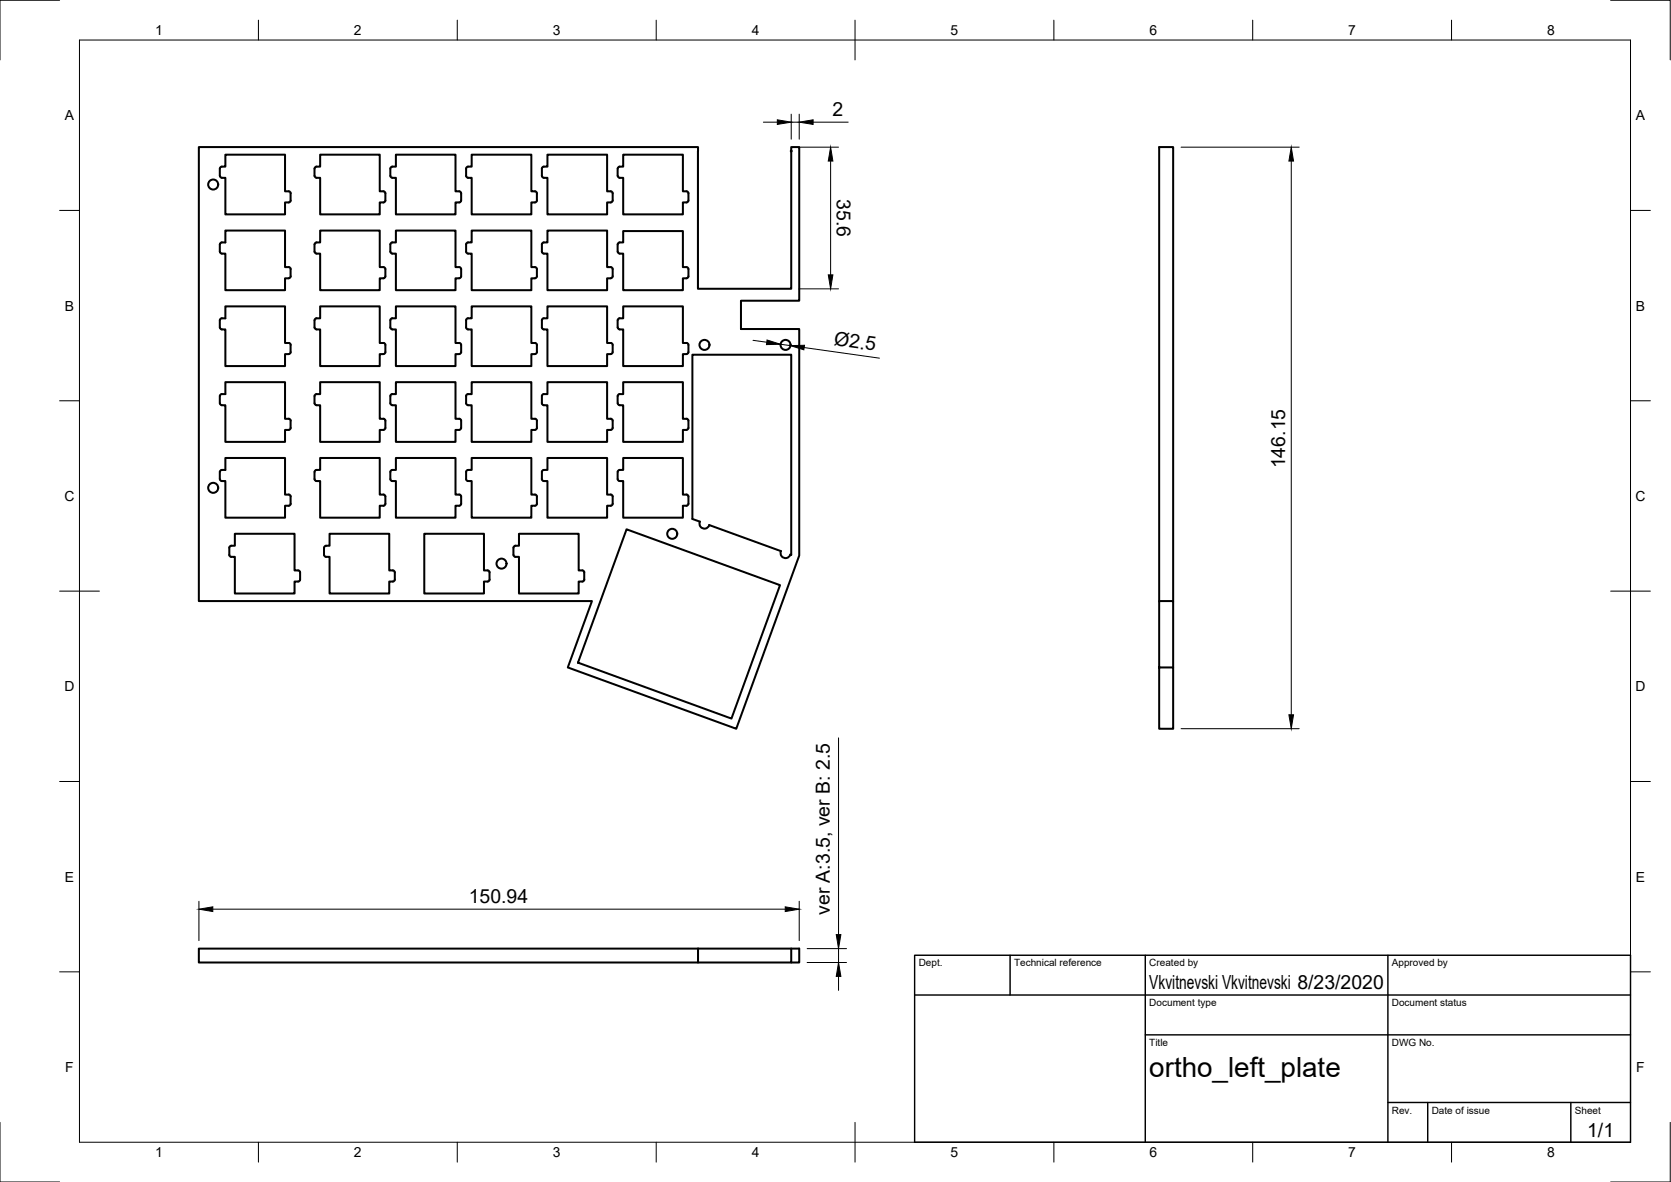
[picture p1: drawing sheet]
<svg xmlns="http://www.w3.org/2000/svg" width="420mm" height="297mm" viewBox="0 0 420 297" stroke-linecap="round" stroke-linejoin="round" font-family="sans-serif">
<!-- layer: Visible -->
<g fill="none" stroke="#000" stroke-width=".51">
<path d="M50 37h125.5v35.6h23.4v-35.6h2.1v38.6h-14.7v7.1h14.7v56.9l-15.9 43.5-42.3-15.4 6-16.6h-98.8zM55.3 42.4v1.8M55.3 42.4l.2-.5h1.2v-3h15v9.2h1.1l.3 .5M55.3 44.2l.2 .4 1.2 .1v9.2h15v-3l1.1-.1 .3-.4M73.1 48.6v1.8M96.4 48.1h-.9v-9.2h-15v3h-.9l-.4 .2-.1 2.1 .2 .4 1.2 .1v9.2h15v-3h.9M96.4 48.1l.4 .2 .1 .3v1.8M96.9 50.4l-.2 .4-.3 .1M116 50.4l-.3 .4-1.2 .1v3h-15v-9.2l-1.1-.1-.3-.4 .1-2.1 .4-.2h.9v-3h15v9.2h.9l.5 .2 .1 2.1M135 50.4l-.2 .4-1.2 .1v3h-15v-9.2l-1.2-.1-.2-.4 .1-2.1 .4-.2h.9v-3h15v9.2h.9l.4 .2 .1 2.1M154.1 50.4l-.3 .4-1.1 .1v3h-15.1v-9.2l-1.1-.1-.3-.4 .1-2.1 .4-.2h.9v-3h15.1v9.2h.8l.5 .2 .1 2.1M173.1 50.4l-.2 .4-1.2 .1v3h-15v-9.2l-1.1-.1-.3-.4 .1-2.1 .4-.2h.9v-3h15v9.2h.9l.4 .2 .1 2.1"/>
<path d="M55.3 61.4v1.8M55.3 61.4l.2-.4 1.2-.1v-3h15v9.2l1.1 .1 .3 .4M55.3 63.2l.2 .5h1.2v9.2h15v-3h.9M55.8 80h.9v-3h15v9.2h1.1l.3 .5M55.8 80l-.4 .2-.1 .3M73.1 67.6v1.8M73.1 69.4l-.3 .5h-.2M79.6 80h.9v-3h15v9.2h.9M79.6 80l-.4 .2-.1 .3v1.8l.2 .4 1.2 .1v9.2h15v-3h.9M96.4 67.1h-.9v-9.2h-15v3h-.9l-.4 .3-.1 2 .2 .5h1.2v9.2h15v-3h.9M96.4 67.1l.4 .3 .1 .2v1.8M96.9 69.4l-.2 .5h-.3"/>
<path d="M98.6 80h.9v-3h15v9.2h1l.4 .2 .1 2.1M98.6 80l-.4 .2-.1 .3 .1 2 .4 .3h.9v9.2h15v-3h.9M116 69.4l-.3 .5h-.2M116 69.4l-.1-2-.5-.3h-.9v-9.2h-15v3h-.9l-.4 .3-.1 2 .3 .5h1.1v9.2h15v-3h.9M117.7 80h.9v-3h15v9.2h.9l.4 .2 .1 2.1M117.7 80l-.4 .2-.1 .3 .1 2 .4 .3h.9v9.2h15v-3h.9M135 69.4l-.1 .3-.4 .2M135 69.4l-.1-2-.4-.3h-.9v-9.2h-15v3h-.9l-.4 .3-.1 2 .2 .5h1.2v9.2h15v-3h.9M136.7 80h.9v-3h15.1v9.2h.9l.4 .2 .1 2.1M136.7 80l-.4 .2-.1 .3 .1 2 .4 .3h.9v9.2h15.1v-3h.8M154.1 69.4l-.1 .3-.4 .2M154.1 69.4l-.1-2-.5-.3h-.8v-9.2h-15.1v3h-.9l-.4 .3-.1 2 .3 .5h1.1v9.2h15.1v-3h.8"/>
<path d="M155.8 80h.9v-3h15v9.2h.9l.4 .2 .1 2.1M155.8 80l-.4 .2-.1 .3v1.8l.3 .4 1.1 .1v9.2h15v-3h.9M173.1 69.4l-.1 .3-.4 .2M173.1 69.4l-.1-2-.4-.3h-.9v-9h-15v2.8h-.9l-.4 .3-.1 2 .3 .5h1.1v9.2h15v-3h.9M55.3 80.5v1.8M55.3 99.5v1.8M55.3 82.3l.2 .4 1.2 .1v9.2h15v-3h.9M55.8 99h.9v-3h15v9.2l1.1 .1 .3 .4M55.8 99l-.4 .3-.1 .2M73.1 86.7v1.8M73.1 88.5l-.3 .4-.2 .1M79.6 99h.9v-3h15v9.2h.9"/>
<path d="M79.6 99l-.4 .3-.1 .2v1.8l.2 .5h1.2v9.2h15v-3h.9M96.4 86.2l.4 .2 .1 .3v1.8M96.9 88.5l-.2 .4-.3 .1M98.6 99h.9v-3h15v9.2h1l.4 .3 .1 2-.3 .5h-.2M98.6 99l-.4 .3-.1 .2 .1 2.1 .4 .2h.9v9.2h15v-3h.9M116 88.5l-.3 .4-.2 .1M117.7 99h.9v-3h15v9.2h.9l.4 .3 .1 2-.1 .3-.4 .2M117.7 99l-.4 .3-.1 .2 .1 2.1 .4 .2h.9v9.2h15v-3h.9M135 88.5l-.1 .2-.4 .3M136.7 99h.9v-3h15.1v9.2h.9l.4 .3 .1 2-.3 .5h-.2M136.7 99l-.4 .3-.1 .2 .1 2.1 .4 .2h.9v9.2h15.1v-3h.8M154.1 88.5l-.3 .4-.2 .1"/>
<path d="M155.8 99h.9v-3h15v9.2h.9l.4 .3 .1 2-.2 .5h-.3M155.8 99l-.4 .3-.1 .2v1.8l.3 .5h1.1v9.2h15v-3h.9M173.1 88.5l-.2 .4-.3 .1M174.1 89.1h24.8v50.4l-.2-.2a1.26 1.26 0 0 1-1.6 .9 1.26 1.26 0 0 1-.7-1.7l-18.1-6.6a1.26 1.26 0 0 1-1.6 .9 1.26 1.26 0 0 1-.7-1.7l-1.9-.7zM55.3 118.6v1.8M55.3 118.6l.2-.4 1.2-.1v-3h15v9.2h1.1l.3 .5M55.3 101.3l.2 .5h1.2v9.2h15v-3h.9M73.1 105.7v1.8M73.1 107.5l-.3 .5h-.2M96.4 105.2l.4 .3 .1 .2v1.8l-.2 .5h-.3M99.5 115.1h15v9.2h1.2l.3 .5-.1 2-.5 .3h-.9v3h-15v-9.2l-1.1-.1-.3-.4 .1-2.1 .4-.2h.9zM118.6 115.1h15v9.2h1.2l.2 .5-.1 2-.4 .3h-.9v3h-15v-9.2l-1.2-.1-.2-.4 .1-2.1 .4-.2h.9z"/>
<path d="M137.6 115.1h15.1v9.2h1.1l.3 .5-.1 2-.5 .3h-.8v3h-15.1v-9.2l-1.1-.1-.3-.4 .1-2.1 .4-.2h.9zM156.7 115.1h15v9.2h1.2l.2 .5-.1 2-.4 .3h-.9v3h-15v-9.2l-1.1-.1-.3-.4 .1-2.1 .4-.2h.9zM55.3 120.4l.2 .4 1.2 .1v9.2h15v-3l1.1-.1 .3-.4M73.1 124.8v1.8M82.9 134.1h15v9.2l1.1 .1 .3 .5-.1 2-.4 .2h-.9v3h-15v-9.2h-1.2l-.2-.4 .1-2.1 .4-.3h.9zM96.4 124.3h-.9v-9.2h-15v3h-.9l-.4 .2-.1 2.1 .2 .4 1.2 .1v9.2h15v-3h.9M96.4 124.3l.4 .2 .1 .3v1.8l-.2 .4-.3 .1M106.7 134.1h15v9.2h.9l.4 .3 .1 2-.2 .5h-1.2v3h-15zM130.5 134.1h15v9.2h.9l.4 .3 .1 2-.2 .5h-1.2v3h-15v-9.2h-1.1l-.3-.4 .1-2.1 .4-.3h.9zM157.5 133l38.6 14.1-12.2 33.5-38.6-14.1zM75 143.3h-.9v-9.2h-15v3l-1.2 .1-.2 .4v2.1l.5 .2h.9v9.2h15v-3h.9M75 143.3l.4 .3 .1 .3v1.7l-.3 .5h-.2"/>
<path d="M291.5 151.1h3.5v16.6M295 151.1v-114.1h-3.5v146.1h3.5v-15.4h-3.5M175.5 238.4v3.5h-125.5v-3.5h151v3.5h-2.1M198.9 238.4v3.5h-23.4"/>
<circle cx="53.6" cy="46.4" r="1.26"/>
<circle cx="177.1" cy="86.7" r="1.26"/>
<circle cx="197.5" cy="86.7" r="1.26"/>
<circle cx="53.6" cy="122.6" r="1.26"/>
<circle cx="169" cy="134.2" r="1.26"/>
<circle cx="126.1" cy="141.6" r="1.26"/>
</g>
<circle cx="198.9" cy="38" r=".24" fill="#000" stroke="#000" stroke-width=".25"/>
<!-- layer: Border -->
<g fill="none" stroke="#000" stroke-width=".25">
<path d="M15 .1h-15v15M20 10.1h390v276.9h-390zM65 5.1v5M115 5.1v5M165 5.1v5M215 5.1v10M265 5.1v5M315 5.1v5M365 5.1v5M405 .1h15v15M15 52.9h5M410 52.9h5"/>
<path d="M15 100.7h5M410 100.7h5M15 148.6h10M405 148.6h10M15 196.4h5M410 196.4h5M15 244.2h5M410 244.2h5M0 282.1v14.9h15M65 287v5M115 287v5M165 287v5"/>
<path d="M215 282.1v9.9M265 287v5M315 287v5M365 287v5M420 282.1v14.9h-15"/>
</g>
<!-- layer: TitleBlock -->
<path d="M230 240.1h180v46.9h-180zM230 250h180M254 240.1v9.9M288 240.1v46.9M349 240.1v46.9M288 260.1h122M349 277.1h61M359 277.1v9.9M395 277.1v9.9" fill="none" stroke="#000" stroke-width=".36"/>
<!-- layer: Dimensions -->
<g fill="none" stroke="#000" stroke-width=".25">
<path d="M191.9 30.7h3.6M198.9 28.7v6.3M198.9 30.7h2.1M200.9 37h9.9M201 28.7v6.3M204.4 30.7h8.9M297 37h29.7M208.9 40.5v28.6M324.7 40.5v139.1M201 72.6h9.8M189.3 85.5l3.5 .5M196.3 86.5l2.4 .4"/>
<path d="M202.2 87.3l18.9 2.7M210.8 185.4v49.5M297 183.1h29.7M50 226.5v9.9M53.5 228.5h143.9M201 226.5v9.9M202.9 238.4h10M210.8 238.4v3.5M202.9 241.9h10M210.8 245.4v3.5"/>
</g>
<path d="M195.5 30.1l3.4 .6-3.4 .6zM201 30.7l3.4-.6v1.2zM208.9 37l.5 3.5h-1.1zM324.7 37l.5 3.5h-1.1zM208.3 69.1h1.1l-.5 3.5zM192.9 85.4l3.4 1.1-3.6 .1zM198.7 86.9l3.6-.1-.2 1.1zM324.1 179.6h1.1l-.5 3.5zM50 228.5l3.5-.6v1.2zM197.4 227.9l3.6 .6-3.6 .6zM210.3 234.9h1.1l-.6 3.5zM210.8 241.9l.6 3.5h-1.1z" fill="#000" stroke="#000" stroke-width=".25"/>
<text font-size="7" x="289" y="270.6">ortho_left_plate</text>
<g font-size="4.9">
<text x="209.3" y="29.2">2</text>
<text x="210.4" y="50" transform="rotate(90 210.4 50)">35.6</text>
<text x="209.5" y="86.7" transform="rotate(8 209.5 86.7)">Ø2.5</text>
<text x="323.1" y="117.7" transform="rotate(-90 323.1 117.7)">146.15</text>
<text x="117.9" y="226.9">150.94</text>
<text x="208.7" y="229.9" transform="rotate(-90 208.7 229.9)">ver A:3.5, ver B: 2.5</text>
<text x="289" y="248.5">Vkvitnevski Vkvitnevski 8/23/2020</text>
<text x="399.1" y="285.7">1/1</text>
</g>
<g font-size="3.5">
<text x="39" y="8.8">1</text>
<text x="89" y="8.8">2</text>
<text x="139" y="8.8">3</text>
<text x="189" y="8.8">4</text>
<text x="239" y="8.8">5</text>
<text x="289" y="8.8">6</text>
<text x="339" y="8.8">7</text>
<text x="389" y="8.8">8</text>
<text x="16.3" y="30.2">A</text>
<text x="411.3" y="30.2">A</text>
<text x="16.3" y="78">B</text>
<text x="411.3" y="78">B</text>
<text x="16.2" y="125.9">C</text>
<text x="411.2" y="125.9">C</text>
<text x="16.2" y="173.7">D</text>
<text x="411.2" y="173.7">D</text>
<text x="16.3" y="221.6">E</text>
<text x="411.3" y="221.6">E</text>
<text x="16.4" y="269.4">F</text>
<text x="411.4" y="269.4">F</text>
<text x="39" y="290.8">1</text>
<text x="89" y="290.8">2</text>
<text x="139" y="290.8">3</text>
<text x="189" y="290.8">4</text>
<text x="239" y="290.8">5</text>
<text x="289" y="290.8">6</text>
<text x="339" y="290.8">7</text>
<text x="389" y="290.8">8</text>
</g>
<g font-size="2.5">
<text x="231" y="242.9">Dept.</text>
<text x="255" y="242.9">Technical reference</text>
<text x="289" y="242.9">Created by</text>
<text x="350" y="242.9">Approved by</text>
<text x="289" y="252.8">Document type</text>
<text x="350" y="252.8">Document status</text>
<text x="289" y="262.9">Title</text>
<text x="350" y="262.9">DWG No.</text>
<text x="350" y="279.9">Rev.</text>
<text x="360" y="279.9">Date of issue</text>
<text x="396" y="279.9">Sheet</text>
</g>
</svg>
